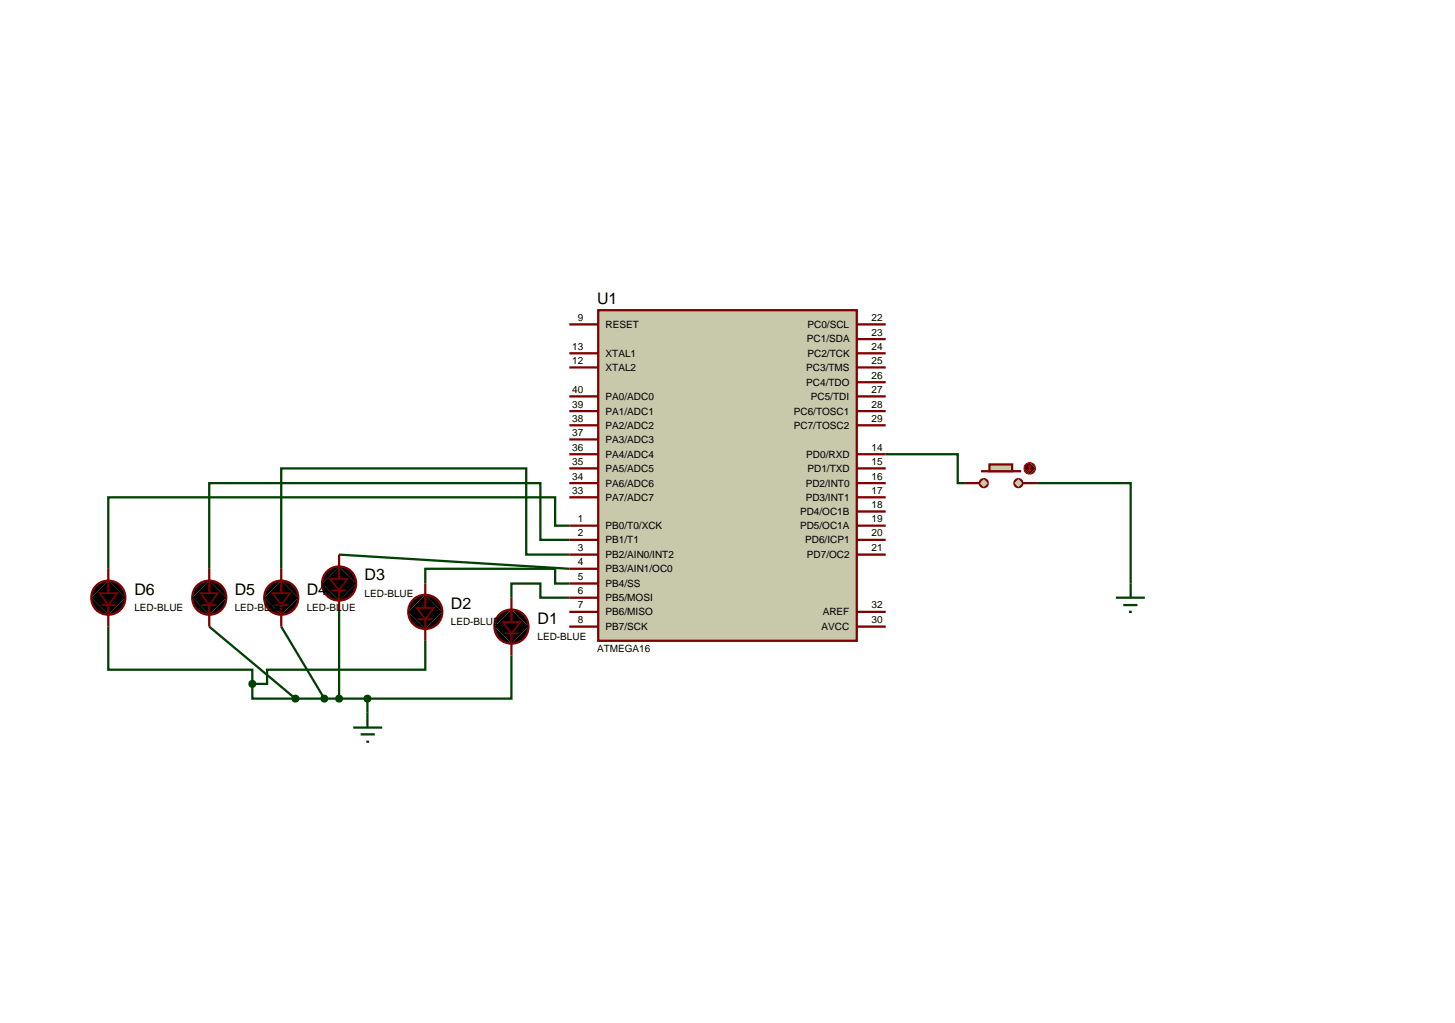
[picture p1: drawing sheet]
<svg xmlns="http://www.w3.org/2000/svg" width="257mm" height="180mm" viewBox="0 0 257 180" stroke-linecap="round" stroke-linejoin="round" font-family="sans-serif">
<g fill="none" stroke="#004000" stroke-width=".4">
<path d="M59.8 97.8l40.6 2.5M100.4 97.8h-7.6v-15.2h-43.2v17.7M100.4 95.2h-5.1v-10h-58.4v15.1M100.4 92.7h-2.5v-5h-78.8v12.6M156.2 80.1h12.7v5.1h1.3M182.9 85.2h16.5v17.7M19.1 110.5v7.6h25.4v2.5M36.9 110.5l15.2 12.7M49.6 110.5l7.6 12.7M59.8 107.9v15.3M75 102.9v-2.6h22.9v2.6h2.5M75 113v5.1h-27.9v2.5h-2.6"/>
<path d="M90.2 105.4v-2.5h5.1v2.5h5.1M90.2 115.6v7.6h-25.4M44.5 120.6v2.6h7.6M52.1 123.2h12.7M64.8 123.2v2.5"/>
</g>
<path d="M105.5 54.7h45.6v58.3h-45.6z" fill="#c8c8aa" stroke="#800000" stroke-width=".4"/>
<g fill="none" stroke="#800000" stroke-width=".4">
<path d="M100.4 57.2h5.1M151.1 57.2h5.1M151.1 59.8h5.1M100.4 64.8h5.1M100.4 62.3h5.1M100.4 69.9h5.1M100.4 72.5h5.1M100.4 75h5.1M100.4 77.5h5.1M151.1 64.8h5.1M151.1 62.3h5.1M151.1 67.4h5.1"/>
<path d="M151.1 69.9h5.1M151.1 72.5h5.1M151.1 75h5.1M59.8 97.8v4.3M100.4 92.7h5.1M100.4 95.2h5.1M100.4 97.8h5.1M100.4 80.1h5.1M100.4 82.6h5.1M100.4 85.2h5.1M100.4 87.7h5.1M151.1 92.7h5.1"/>
<path d="M151.1 95.2h5.1M151.1 97.8h5.1M151.1 80.1h5.1M151.1 82.6h5.1M151.1 85.2h5.1M151.1 87.7h5.1M151.1 90.2h5.1M19.1 100.3v4.3M19.1 106.7v3.8M36.9 100.3v4.3M36.9 106.7v3.8M49.6 100.3v4.3"/>
<path d="M49.6 106.7v3.8M59.8 104.1v3.8M75 102.9v4.3M75 109.2v3.8M90.2 105.4v4.3M90.2 111.7v3.9M100.4 100.3h5.1M100.4 102.9h5.1M100.4 105.4h5.1M100.4 107.9h5.1M100.4 110.5h5.1M151.1 107.9h5.1"/>
<path d="M151.1 110.5h5.1"/>
</g>
<g fill="#000" stroke="#800000" stroke-width=".4">
<path d="M16.7 103.5a2.97 2.97 0 0 1 2.4-1.1l-3 3 .1-.7zM19.1 102.4a2.95 2.95 0 0 1 3 3zM22.1 105.4a2.95 2.95 0 0 1-3 3zM16.1 105.4l3 3a2.95 2.95 0 0 1-3-3z"/>
<path d="M34.5 103.5a2.97 2.97 0 0 1 2.4-1.1l-3 3 .1-.7zM36.9 102.4a2.95 2.95 0 0 1 3 3zM39.9 105.4a2.95 2.95 0 0 1-3 3zM33.9 105.4l3 3a2.95 2.95 0 0 1-3-3z"/>
<path d="M47.2 103.5a2.97 2.97 0 0 1 2.4-1.1l-3 3 .1-.7zM49.6 102.4a2.95 2.95 0 0 1 3 3zM52.6 105.4a2.95 2.95 0 0 1-3 3zM46.6 105.4l3 3a2.95 2.95 0 0 1-3-3z"/>
<path d="M57.4 101a2.97 2.97 0 0 1 2.4-1.1l-3 3 .1-.7zM59.8 99.9a2.95 2.95 0 0 1 3 3zM59.8 105.9l3-3a2.95 2.95 0 0 1-3 3zM56.8 102.9l3 3a2.95 2.95 0 0 1-3-3z"/>
<path d="M72.6 106a2.97 2.97 0 0 1 2.4-1.1l-3 3 .1-.7zM75 104.9a2.95 2.95 0 0 1 3 3zM78 107.9a2.95 2.95 0 0 1-3 3zM72 107.9l3 3a2.95 2.95 0 0 1-3-3z"/>
<path d="M87.8 108.6a2.97 2.97 0 0 1 2.4-1.1l-3 3 .1-.7zM90.2 107.5a2.95 2.95 0 0 1 3 3zM93.2 110.5a2.95 2.95 0 0 1-3 3zM87.2 110.5l3 3a2.95 2.95 0 0 1-3-3z"/>
</g>
<path d="M16.1 105.4l3-3 3 3-3 3zM33.9 105.4l3-3 3 3-3 3zM46.6 105.4l3-3 3 3-3 3zM56.8 102.9l3-3 3 3-3 3zM72 107.9l3-3 3 3-3 3zM87.2 110.5l3-3 3 3-3 3z" fill="#000"/>
<path d="M17.9 106.7h2.5M35.6 106.7h2.6M48.3 106.7h2.6M58.5 104.1h2.5M73.7 109.2h2.6M89 111.7h2.5" fill="none" stroke="#800000" stroke-width=".3"/>
<path d="M17.6 104.6h3.1l-1.6 2.1zM35.4 104.6h3l-1.5 2.1zM48.1 104.6h3l-1.5 2.1zM58.2 102.1h3.1l-1.5 2zM73.5 107.2h3l-1.5 2zM88.7 109.7h3.1l-1.6 2z" fill="#000" stroke="#800000" stroke-width=".3"/>
<path d="M62.3 128.3h5.1M63.6 129.5h2.5M64.6 130.8h.5M64.8 125.7v2.6" fill="none" stroke="#004000" stroke-width=".4"/>
<path d="M64.5 122.8l.3-.1-.5 .5zM64.8 122.7l.4 .2 .1 .3zM65.3 123.2l-.1 .3-.4 .2zM64.3 123.2l.5 .5-.4-.2z" fill="#004000" stroke="#004000" stroke-width=".4"/>
<path d="M64.8 122.7l.5 .5-.5 .5-.5-.5z" fill="#004000"/>
<path d="M44.1 120.3l.4-.2-.5 .5zM44.5 120.1l.4 .2 .1 .3zM45 120.6l-.1 .3-.4 .2zM44 120.6l.5 .5-.3-.1z" fill="#004000" stroke="#004000" stroke-width=".4"/>
<path d="M44 120.6l.5-.5 .5 .5-.5 .5z" fill="#004000"/>
<path d="M51.8 122.8l.3-.1-.5 .5zM52.1 122.7l.3 .1 .2 .4zM52.6 123.2l-.1 .3-.4 .2zM51.6 123.2l.5 .5-.4-.2z" fill="#004000" stroke="#004000" stroke-width=".4"/>
<path d="M52.1 122.7l.5 .5-.5 .5-.5-.5z" fill="#004000"/>
<path d="M56.8 122.9l.4-.2-.5 .5zM57.2 122.7l.4 .2 .1 .3zM57.7 123.2l-.1 .3-.4 .2zM56.7 123.2l.5 .5-.3-.1z" fill="#004000" stroke="#004000" stroke-width=".4"/>
<path d="M56.7 123.2l.5-.5 .5 .5-.5 .5z" fill="#004000"/>
<path d="M59.4 122.9l.4-.2-.5 .5zM59.8 122.7l.3 .1 .2 .4zM60.3 123.2l-.1 .3-.4 .2zM59.3 123.2l.5 .5-.3-.1z" fill="#004000" stroke="#004000" stroke-width=".4"/>
<path d="M59.3 123.2l.5-.5 .5 .5-.5 .5z" fill="#004000"/>
<g fill="#c8c8aa" stroke="#800000" stroke-width=".4">
<path d="M179.1 84.7l.5-.2-.7 .7zM179.6 84.5a.68 .68 0 0 1 .7 .7zM179.6 85.9l.7-.7a.68 .68 0 0 1-.7 .7zM178.9 85.2l.7 .7a.68 .68 0 0 1-.7-.7z"/>
<path d="M173 84.7l.5-.2-.7 .7zM173.5 84.5a.68 .68 0 0 1 .7 .7zM174.2 85.2a.68 .68 0 0 1-.7 .7zM172.8 85.2l.7 .7a.68 .68 0 0 1-.7-.7z"/>
</g>
<g fill="#c8c8aa">
<path d="M179.6 84.5l.7 .7-.7 .7-.7-.7z"/>
<path d="M173.5 84.5l.7 .7-.7 .7-.7-.7z"/>
</g>
<path d="M173 83.1h7.1" fill="none" stroke="#800000" stroke-width=".4"/>
<path d="M174.5 81.9h4v1.2h-4z" fill="#c8c8aa" stroke="#800000" stroke-width=".4"/>
<path d="M170.2 85.2h2.5M180.3 85.2h2.6" fill="none" stroke="#800000" stroke-width=".4"/>
<path d="M180.9 81.9l.7-.3-1 1zM181.6 81.6a.94 .94 0 0 1 1 1zM181.6 83.6l1-1a.94 .94 0 0 1-1 1zM180.6 82.6l1 1a.94 .94 0 0 1-1-1z" fill="#400000" stroke="#f00" stroke-width=".2"/>
<path d="M181.6 81.6l1 1-1 1-1-1z" fill="#400000"/>
<path d="M181.3 82.9l.3 .2M181.6 82.1v1M181.6 82.1l-.3 .3M181.6 82.1l.2 .3M181.8 82.9l-.2 .2" fill="none" stroke="#f00" stroke-width=".2"/>
<path d="M196.8 105.4h5.1M198.1 106.7h2.5M199.1 107.9h.5M199.4 102.9v2.5" fill="none" stroke="#004000" stroke-width=".4"/>
<g font-size="2.8">
<text x="105.3" y="53.6">U1</text>
<text x="23.7" y="104.9">D6</text>
<text x="41.4" y="104.9">D5</text>
<text x="54.1" y="104.9">D4</text>
<text x="64.3" y="102.4">D3</text>
<text x="79.5" y="107.5">D2</text>
<text x="94.8" y="110">D1</text>
</g>
<g font-size="1.8">
<text x="101.9" y="56.6">9</text>
<text x="106.8" y="57.8">RESET</text>
<text x="142.4" y="57.8">PC0/SCL</text>
<text x="153.7" y="56.6">22</text>
<text x="153.7" y="59.2">23</text>
<text x="100.9" y="64.2">12</text>
<text x="100.9" y="61.7">13</text>
<text x="106.8" y="65.4">XTAL2</text>
<text x="106.8" y="62.9">XTAL1</text>
<text x="142.2" y="65.4">PC3/TMS</text>
<text x="142.3" y="60.4">PC1/SDA</text>
<text x="142.4" y="62.9">PC2/TCK</text>
<text x="153.7" y="61.7">24</text>
<text x="153.7" y="64.2">25</text>
<text x="100.9" y="71.9">39</text>
<text x="100.9" y="69.3">40</text>
<text x="106.8" y="70.5">PA0/ADC0</text>
<text x="142.2" y="68">PC4/TDO</text>
<text x="143" y="70.5">PC5/TDI</text>
<text x="153.7" y="66.8">26</text>
<text x="153.7" y="69.3">27</text>
<text x="153.7" y="71.9">28</text>
<text x="100.9" y="76.9">37</text>
<text x="100.9" y="74.4">38</text>
<text x="106.8" y="75.6">PA2/ADC2</text>
<text x="106.8" y="73.1">PA1/ADC1</text>
<text x="140" y="73.1">PC6/TOSC1</text>
<text x="140" y="75.6">PC7/TOSC2</text>
<text x="153.7" y="74.4">29</text>
<text x="100.9" y="82">35</text>
<text x="100.9" y="79.5">36</text>
<text x="106.8" y="83.2">PA5/ADC5</text>
<text x="106.8" y="80.7">PA4/ADC4</text>
<text x="106.8" y="78.1">PA3/ADC3</text>
<text x="142.2" y="80.7">PD0/RXD</text>
<text x="142.4" y="83.2">PD1/TXD</text>
<text x="153.7" y="79.5">14</text>
<text x="153.7" y="82">15</text>
<text x="100.9" y="87.1">33</text>
<text x="100.9" y="84.6">34</text>
<text x="106.8" y="88.3">PA7/ADC7</text>
<text x="106.8" y="85.8">PA6/ADC6</text>
<text x="142.1" y="85.8">PD2/INT0</text>
<text x="142.1" y="88.3">PD3/INT1</text>
<text x="153.7" y="84.6">16</text>
<text x="153.7" y="87.1">17</text>
<text x="153.7" y="89.6">18</text>
<text x="101.9" y="92.1">1</text>
<text x="101.9" y="94.6">2</text>
<text x="106.8" y="93.3">PB0/T0/XCK</text>
<text x="106.8" y="95.8">PB1/T1</text>
<text x="141.1" y="90.8">PD4/OC1B</text>
<text x="141.1" y="93.3">PD5/OC1A</text>
<text x="142" y="95.8">PD6/ICP1</text>
<text x="153.7" y="92.1">19</text>
<text x="153.7" y="94.6">20</text>
<text x="101.9" y="97.2">3</text>
<text x="101.9" y="99.7">4</text>
<text x="106.8" y="98.4">PB2/AIN0/INT2</text>
<text x="106.8" y="100.9">PB3/AIN1/OC0</text>
<text x="142.3" y="98.4">PD7/OC2</text>
<text x="153.7" y="97.2">21</text>
<text x="23.7" y="107.7">LED-BLUE</text>
<text x="41.4" y="107.7">LED-BLUE</text>
<text x="54.1" y="107.7">LED-BLUE</text>
<text x="64.3" y="105.2">LED-BLUE</text>
<text x="101.9" y="102.3">5</text>
<text x="101.9" y="104.8">6</text>
<text x="101.9" y="107.3">7</text>
<text x="106.8" y="103.5">PB4/SS</text>
<text x="106.8" y="106">PB5/MOSI</text>
<text x="153.7" y="107.3">32</text>
<text x="79.5" y="110.3">LED-BLUE</text>
<text x="94.8" y="112.8">LED-BLUE</text>
<text x="101.9" y="109.9">8</text>
<text x="106.8" y="108.5">PB6/MISO</text>
<text x="106.8" y="111.1">PB7/SCK</text>
<text x="144.9" y="111.1">AVCC</text>
<text x="145.1" y="108.5">AREF</text>
<text x="153.7" y="109.9">30</text>
<text x="105.3" y="115">ATMEGA16</text>
</g>
</svg>
